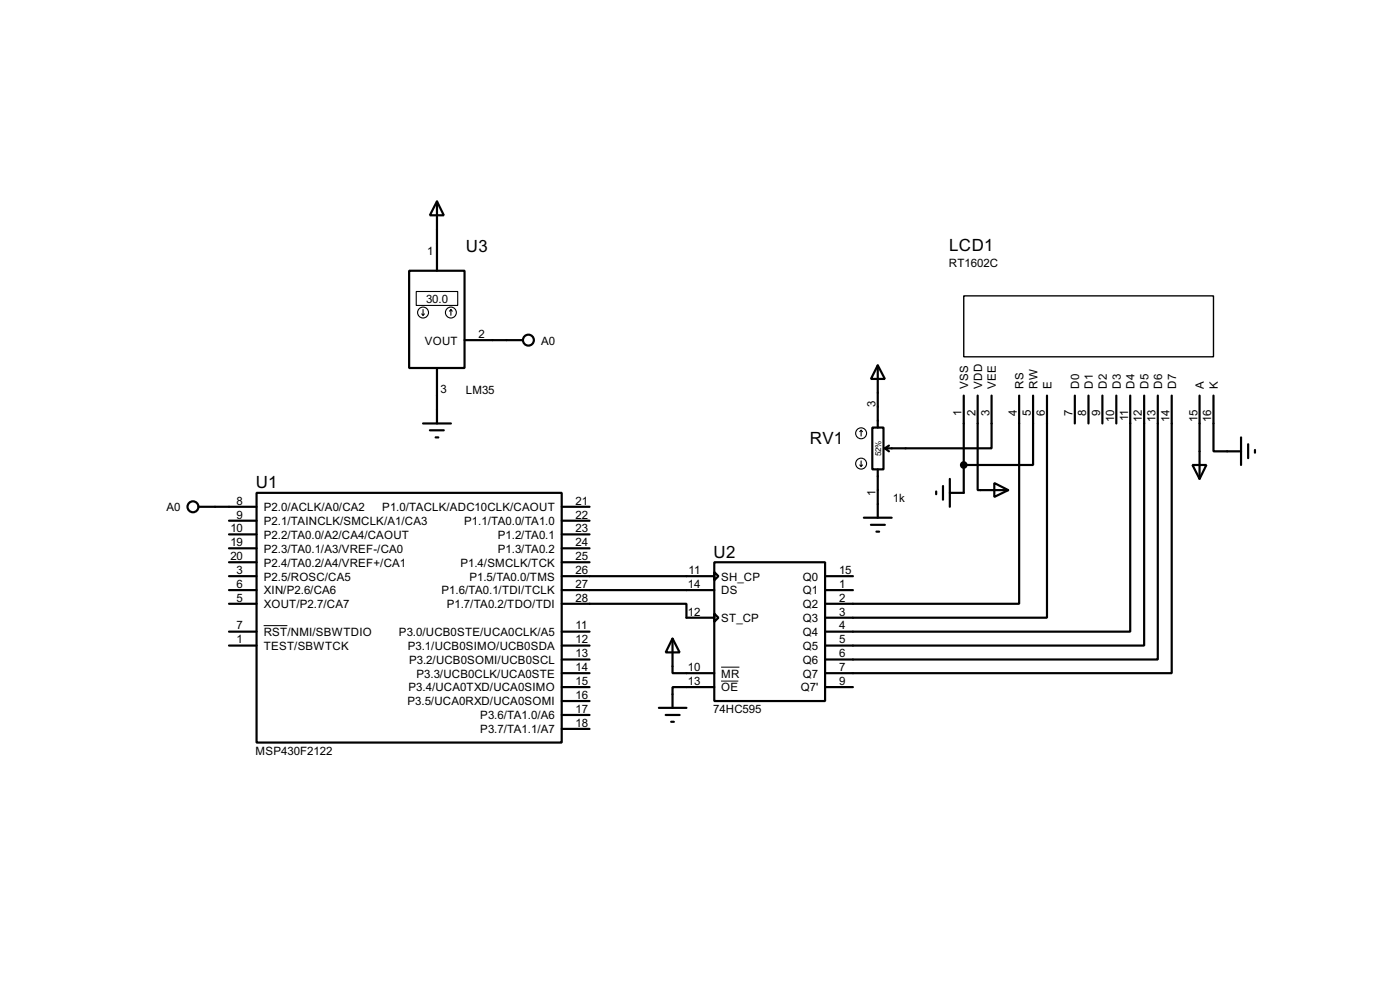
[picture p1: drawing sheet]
<svg xmlns="http://www.w3.org/2000/svg" width="256mm" height="180mm" viewBox="0 0 256 180" stroke-linecap="round" stroke-linejoin="round" font-family="sans-serif">
<g fill="none" stroke="#000" stroke-width=".4">
<path d="M80.1 36.9l1.2 2.5h-2.5zM80.1 36.9v12.7M75 49.6h10.1v17.8h-10.1zM77.5 77.5h5.1M78.8 78.8h2.5M80.1 67.4v10.1M85.1 62.3h10.7M159.8 78.3h2.1v7.6h-2.1zM160.8 66.9l1.3 2.5h-2.5zM160.8 66.9v11.4M176.6 72.4v17.8h-2.6M179.1 72.4v17.3h5.6"/>
<path d="M181.7 72.4v9.7h-19.6M186.7 72.4v38.1h-35.5M189.3 72.4v12.7h-12.7M191.8 72.4v40.7h-40.6M196.9 72.4v5.1M199.4 72.4v5.1M202 72.4v5.1M204.5 72.4v5.1M207.1 72.4v43.2h-55.9M209.6 72.4v45.8h-58.4M212.1 72.4v48.3h-60.9M214.7 72.4v50.8h-63.5"/>
<path d="M219.8 72.4v15.3M222.3 72.4v10.2h5.1M36.4 92.8h10.6M42 97.8h5M42 95.3h5M47 90.2h55.9v45.7h-55.9zM79.8 80.1h.5M102.9 92.8h5.1M102.9 97.8h5.1M102.9 95.3h5.1M158.3 94.8h5.1M159.6 96.1h2.5"/>
<path d="M160.6 97.3h.5M160.8 85.9v8.9M162.1 82.1l.8 .5M162.9 81.6l-.8 .5M171.5 90v.5M172.8 89v2.5M174 87.7v5.1M182.2 88.4l2.5 1.3-2.5 1.3zM218.5 85.1h2.5l-1.2 2.6zM227.4 80.1v5M228.7 81.3v2.6M229.9 82.4v.5"/>
<path d="M42 108h5M42 105.5h5M42 110.5h5M42 115.6h5M42 118.2h5M42 102.9h5M42 100.4h5M102.9 110.5h22.9v2.6h5.1M102.9 108h28M102.9 105.5h28M102.9 115.6h5.1M102.9 118.2h5.1"/>
<path d="M102.9 102.9h5.1M102.9 100.4h5.1M123.2 116.9l1.3 2.5h-2.5zM123.2 116.9v6.3h7.7M130.9 102.9h20.3v25.4h-20.3zM130.9 104.7l.7 .8-.7 .7zM130.9 112.3l.7 .8-.7 .7zM151.2 108h5.1M151.2 105.5h5.1M102.9 120.7h5.1M102.9 123.2h5.1M102.9 125.8h5.1"/>
<path d="M102.9 130.9h5.1M102.9 128.3h5.1M102.9 133.4h5.1M120.7 129.6h5.1M122 130.9h2.5M123 132.1h.5M130.9 125.8h-7.7v3.8M151.2 125.8h5.1"/>
<circle cx="96.8" cy="62.3" r="1"/>
<circle cx="35.3" cy="92.8" r="1"/>
</g>
<path d="M48.3 114.5h4.4M132.1 122.1h3.4M132.1 124.7h3.2" fill="none" stroke="#000" stroke-width=".18"/>
<g fill="none" stroke="#000" stroke-width=".2">
<path d="M76.3 53.4h7.6v2.5h-7.6zM77.3 57.5l.2 .2M77.5 56.7v1M77.8 57.5l-.3 .2M82.6 56.7l-.2 .3M82.6 56.7l.3 .3M82.6 56.7v1M157.8 78.8l-.3 .2M157.8 78.8l.2 .2M157.8 78.8v1M157.5 85.1l.3 .3M157.8 84.4v1"/>
<path d="M158 85.1l-.2 .3"/>
<circle cx="77.5" cy="57.2" r="1"/>
<circle cx="82.6" cy="57.2" r="1"/>
<circle cx="157.7" cy="79.3" r="1"/>
<circle cx="157.7" cy="84.9" r="1"/>
</g>
<path d="M176.6 54.2h45.7v11.1h-45.7z" fill="none" stroke="#000" stroke-width=".25"/>
<circle cx="176.5" cy="85.1" r=".5" fill="#000" stroke="#000" stroke-width=".4"/>
<g font-size="3.5">
<text x="85.4" y="46.2">U3</text>
<text x="173.9" y="45.9">LCD1</text>
<text x="148.4" y="81.3">RV1</text>
<text x="46.9" y="89.4">U1</text>
<text x="130.7" y="102.1">U2</text>
</g>
<g font-size="2.4">
<text x="78.3" y="46.6">1</text>
<text x="173.8" y="48.8">RT1602C</text>
<text x="78.1" y="55.4">30.0</text>
<text x="77.8" y="63.1">VOUT</text>
<text x="87.7" y="61.9">2</text>
<text x="99.1" y="63.1">A0</text>
<text x="80.7" y="71.9">3</text>
<text x="177.4" y="71.1" transform="rotate(-90 177.4 71.1)">VSS</text>
<text x="179.9" y="71.1" transform="rotate(-90 179.9 71.1)">VDD</text>
<text x="182.4" y="71.1" transform="rotate(-90 182.4 71.1)">VEE</text>
<text x="187.5" y="71.1" transform="rotate(-90 187.5 71.1)">RS</text>
<text x="190.1" y="71.1" transform="rotate(-90 190.1 71.1)">RW</text>
<text x="192.6" y="71.1" transform="rotate(-90 192.6 71.1)">E</text>
<text x="197.7" y="71.1" transform="rotate(-90 197.7 71.1)">D0</text>
<text x="200.2" y="71.1" transform="rotate(-90 200.2 71.1)">D1</text>
<text x="202.8" y="71.1" transform="rotate(-90 202.8 71.1)">D2</text>
<text x="205.3" y="71.1" transform="rotate(-90 205.3 71.1)">D3</text>
<text x="207.9" y="71.1" transform="rotate(-90 207.9 71.1)">D4</text>
<text x="210.4" y="71.1" transform="rotate(-90 210.4 71.1)">D5</text>
<text x="212.9" y="71.1" transform="rotate(-90 212.9 71.1)">D6</text>
<text x="215.5" y="71.1" transform="rotate(-90 215.5 71.1)">D7</text>
<text x="220.6" y="71.1" transform="rotate(-90 220.6 71.1)">A</text>
<text x="223.1" y="71.1" transform="rotate(-90 223.1 71.1)">K</text>
<text x="85.3" y="72.1">LM35</text>
<text x="160.4" y="74.4" transform="rotate(-90 160.4 74.4)">3</text>
<text x="176.2" y="76.1" transform="rotate(-90 176.2 76.1)">1</text>
<text x="178.7" y="76.1" transform="rotate(-90 178.7 76.1)">2</text>
<text x="181.3" y="76.1" transform="rotate(-90 181.3 76.1)">3</text>
<text x="186.3" y="76.1" transform="rotate(-90 186.3 76.1)">4</text>
<text x="188.9" y="76.1" transform="rotate(-90 188.9 76.1)">5</text>
<text x="191.4" y="76.1" transform="rotate(-90 191.4 76.1)">6</text>
<text x="196.5" y="76.1" transform="rotate(-90 196.5 76.1)">7</text>
<text x="199" y="76.1" transform="rotate(-90 199 76.1)">8</text>
<text x="201.6" y="76.1" transform="rotate(-90 201.6 76.1)">9</text>
<text x="204.1" y="77.3" transform="rotate(-90 204.1 77.3)">10</text>
<text x="206.7" y="77.1" transform="rotate(-90 206.7 77.1)">11</text>
<text x="209.2" y="77.3" transform="rotate(-90 209.2 77.3)">12</text>
<text x="211.7" y="77.3" transform="rotate(-90 211.7 77.3)">13</text>
<text x="214.3" y="77.3" transform="rotate(-90 214.3 77.3)">14</text>
<text x="219.4" y="77.3" transform="rotate(-90 219.4 77.3)">15</text>
<text x="221.9" y="77.3" transform="rotate(-90 221.9 77.3)">16</text>
<text x="30.5" y="93.6">A0</text>
<text x="43.4" y="94.9">9</text>
<text x="43.4" y="92.4">8</text>
<text x="48.3" y="93.6">P2.0/ACLK/A0/CA2</text>
<text x="70" y="93.6">P1.0/TACLK/ADC10CLK/CAOUT</text>
<text x="105.5" y="94.9">22</text>
<text x="105.5" y="92.4">21</text>
<text x="160.4" y="90.9" transform="rotate(-90 160.4 90.9)">1</text>
<text x="163.6" y="91.9">1k</text>
<text x="42.2" y="100">19</text>
<text x="42.2" y="97.4">10</text>
<text x="48.3" y="101.2">P2.3/TA0.1/A3/VREF-/CA0</text>
<text x="48.3" y="98.6">P2.2/TA0.0/A2/CA4/CAOUT</text>
<text x="48.3" y="96.1">P2.1/TAINCLK/SMCLK/A1/CA3</text>
<text x="85" y="96.1">P1.1/TA0.0/TA1.0</text>
<text x="91.2" y="98.6">P1.2/TA0.1</text>
<text x="91.2" y="101.2">P1.3/TA0.2</text>
<text x="105.5" y="97.4">23</text>
<text x="105.5" y="100">24</text>
<text x="42.2" y="102.5">20</text>
<text x="43.4" y="105.1">3</text>
<text x="43.4" y="107.6">6</text>
<text x="48.3" y="106.3">P2.5/ROSC/CA5</text>
<text x="48.3" y="103.7">P2.4/TA0.2/A4/VREF+/CA1</text>
<text x="84.3" y="103.7">P1.4/SMCLK/TCK</text>
<text x="86" y="106.3">P1.5/TA0.0/TMS</text>
<text x="105.5" y="102.5">25</text>
<text x="105.5" y="107.6">27</text>
<text x="105.5" y="105.1">26</text>
<text x="126" y="107.6">14</text>
<text x="126.2" y="105.1">11</text>
<text x="132.1" y="106.3">SH_CP</text>
<text x="147.1" y="106.3">Q0</text>
<text x="153.7" y="105.1">15</text>
<text x="153.7" y="107.6">1</text>
<text x="43.4" y="110.1">5</text>
<text x="48.3" y="108.8">XIN/P2.6/CA6</text>
<text x="48.3" y="111.3">XOUT/P2.7/CA7</text>
<text x="80.9" y="108.8">P1.6/TA0.1/TDI/TCLK</text>
<text x="81.8" y="111.3">P1.7/TA0.2/TDO/TDI</text>
<text x="105.5" y="110.1">28</text>
<text x="126" y="112.7">12</text>
<text x="132.1" y="113.9">ST_CP</text>
<text x="132.1" y="108.8">DS</text>
<text x="147.1" y="108.8">Q1</text>
<text x="147.1" y="111.3">Q2</text>
<text x="147.1" y="113.9">Q3</text>
<text x="153.7" y="110.1">2</text>
<text x="153.7" y="112.7">3</text>
<text x="43.4" y="115.2">7</text>
<text x="43.4" y="117.8">1</text>
<text x="48.3" y="116.4">RST/NMI/SBWTDIO</text>
<text x="48.3" y="119">TEST/SBWTCK</text>
<text x="73.1" y="116.4">P3.0/UCB0STE/UCA0CLK/A5</text>
<text x="74.7" y="119">P3.1/UCB0SIMO/UCB0SDA</text>
<text x="105.5" y="115.2">11</text>
<text x="105.5" y="117.8">12</text>
<text x="147.1" y="116.4">Q4</text>
<text x="147.1" y="119">Q5</text>
<text x="153.7" y="115.2">4</text>
<text x="153.7" y="117.8">5</text>
<text x="74.9" y="121.5">P3.2/UCB0SOMI/UCB0SCL</text>
<text x="76.3" y="124">P3.3/UCB0CLK/UCA0STE</text>
<text x="105.5" y="120.3">13</text>
<text x="105.5" y="122.8">14</text>
<text x="105.5" y="125.4">15</text>
<text x="126" y="122.8">10</text>
<text x="126" y="125.4">13</text>
<text x="132.1" y="124">MR</text>
<text x="147.1" y="121.5">Q6</text>
<text x="147.1" y="124">Q7</text>
<text x="153.7" y="120.3">6</text>
<text x="153.7" y="122.8">7</text>
<text x="153.7" y="125.4">9</text>
<text x="74.6" y="129.1">P3.5/UCA0RXD/UCA0SOMI</text>
<text x="74.8" y="126.6">P3.4/UCA0TXD/UCA0SIMO</text>
<text x="88" y="131.7">P3.6/TA1.0/A6</text>
<text x="105.5" y="127.9">16</text>
<text x="105.5" y="130.5">17</text>
<text x="130.7" y="130.5">74HC595</text>
<text x="132.1" y="126.6">OE</text>
<text x="146.7" y="126.6">Q7'</text>
<text x="88" y="134.2">P3.7/TA1.1/A7</text>
<text x="105.5" y="133">18</text>
<text x="46.8" y="138.1">MSP430F2122</text>
</g>
<text font-size="1.7" x="161.4" y="83.5" transform="rotate(-90 161.4 83.5)">52%</text>
</svg>
